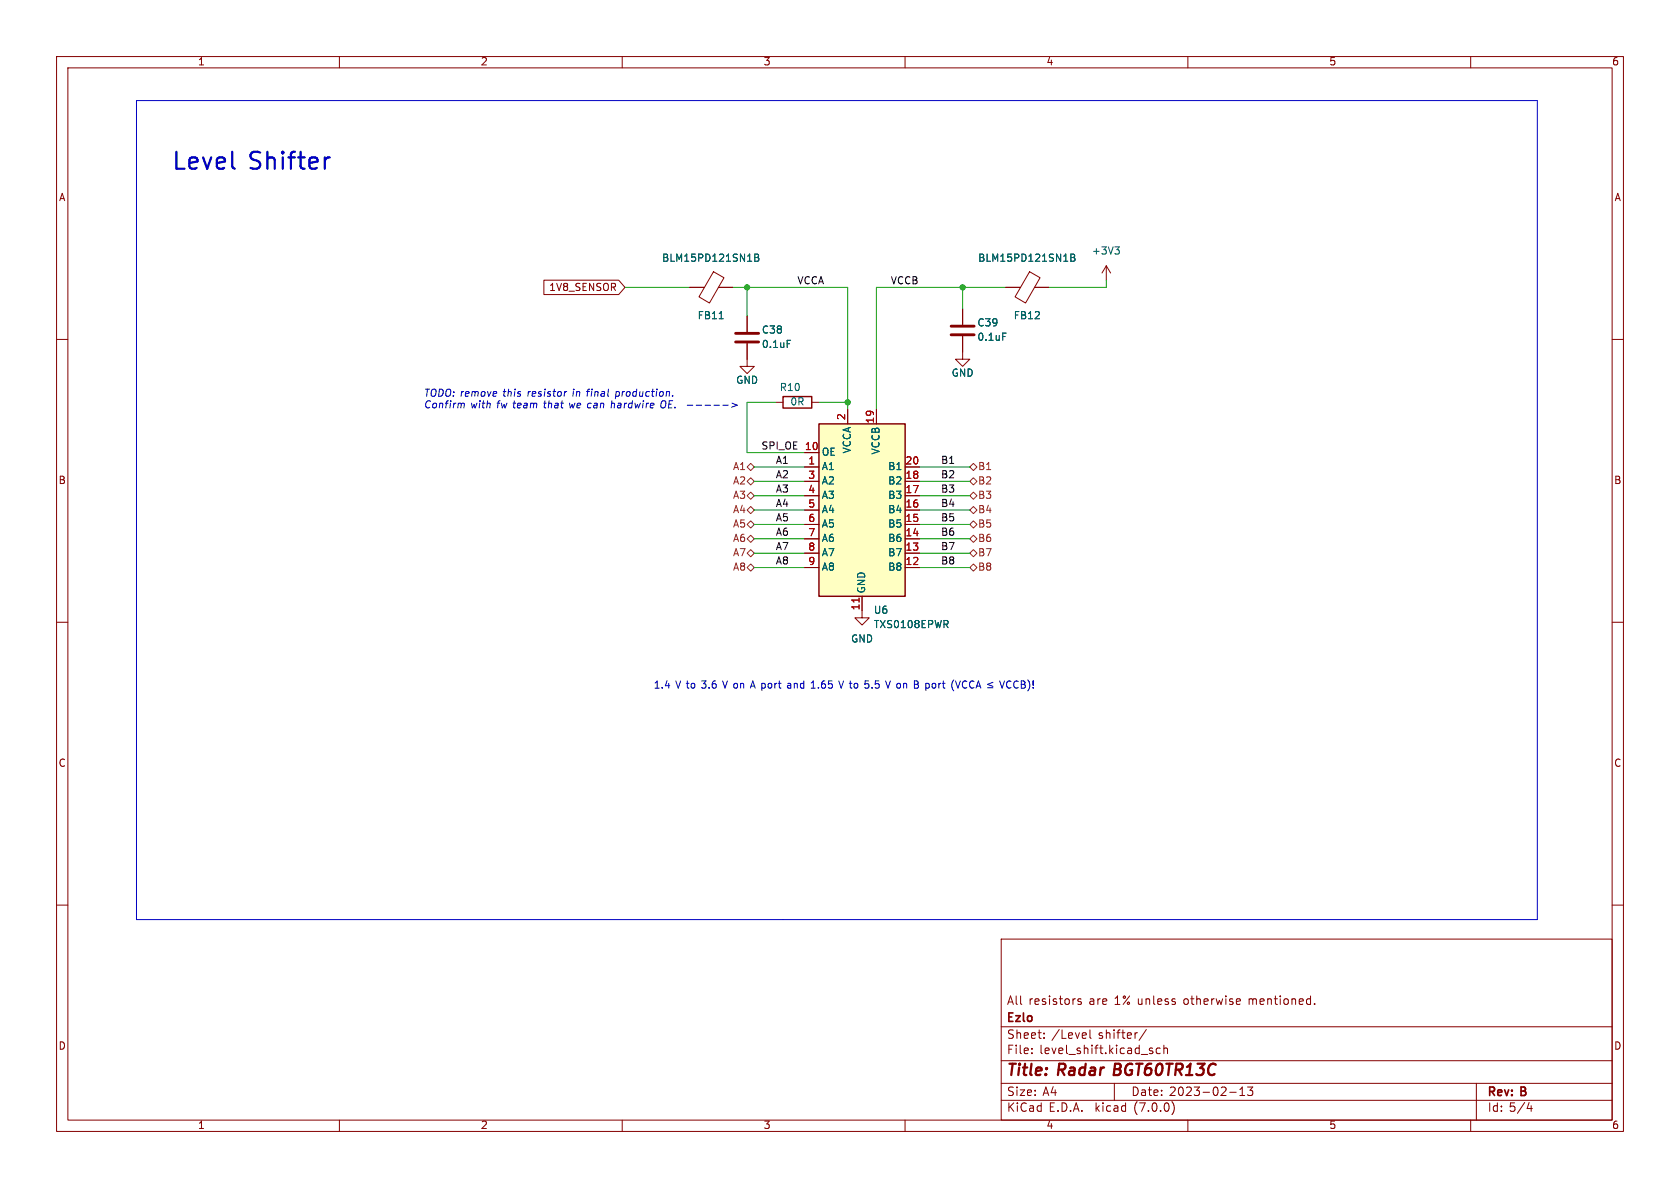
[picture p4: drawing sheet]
<svg xmlns="http://www.w3.org/2000/svg" width="297mm" height="210mm" viewBox="0 0 297 210" stroke-linecap="round" stroke-linejoin="round" font-family="sans-serif">
<g fill="none" stroke="#840000" stroke-width=".18">
<path d="M10 10h277v190h-277zM12 12h273v186h-273zM60 10v2M110 10v2M160 10v2M210 10v2M260 10v2M10 60h2M96.1 49.5h13.3l1.1 1.3-1.1 1.3h-13.3zM121.9 50.8h2.6M126.1 48l1.9 1.1-2.6 4.5-1.8-1.1zM127 50.8h2.5"/>
<path d="M132.1 55.9v2.8M170.2 59.4v4.1h1.2l-1.2 1.3-1.3-1.3h1.3M170.2 54.6v2.8M177.8 50.8h2.6M182 48l1.9 1.1-2.6 4.5-1.8-1.1zM182.9 50.8h2.5M195.6 47l-.8 1.3M195.6 47v2.5M195.6 47l.7 1.3M285 60h2M132.1 60.7v4.1h1.2l-1.2 1.2-1.3-1.2h1.3M137.2 71.1h1.2"/>
<path d="M143.5 71.1h1.3M149.9 72.4v2.5M154.9 72.4v2.5M142.2 82.6h2.6M142.2 80h2.6M142.2 97.8h2.6M142.2 95.3h2.6M142.2 92.7h2.6M142.2 90.2h2.6M142.2 87.6h2.6M142.2 85.1h2.6M160 82.6h2.6"/>
<path d="M160 97.8h2.6M160 95.3h2.6M160 92.7h2.6M160 90.2h2.6M160 87.6h2.6M160 85.1h2.6M10 110h2M142.2 100.3h2.6M152.4 105.4v3.8h1.3l-1.3 1.3-1.3-1.3h1.3M160 100.3h2.6M285 110h2M10 160h2"/>
<path d="M285 160h2M177 166h108v32h-108zM191.1 176.6h-.3l-.3 .2 .1 .2 .5 .1v.4h-.6M218.8 176.6h.4l.1 .3-.7 .2M219.2 177.5l-.4 .1M232.4 177.4v.2M60 198v2M110 198v2M160 198v2M177 194.5h108M177 191.5h108M177 187.5h108"/>
<path d="M177 181.5h108M182.4 186.1v.2M182.4 185.3v.2M184.6 183.4v.2M184.6 182.6v.2M192.7 182.1v1.2l.2 .3M197 191.5v3M202.7 182l-1.3 1.9M203.4 185.8h.4v.2l-.2 .3h-.3M203.4 185.3h.4M205.1 185.3h-.4l-.3 .2v.5l.1 .2h.6M205.8 185.4l.2-.1h.3l.1 1"/>
<path d="M205.8 184.8v1.5M207.2 194.8a1.74 1.74 0 0 1 0 2.2M210 198v2M217.4 193.1h1.1M219.2 193.7h.8M219.2 192.6l.4-.4v1.5M220.5 192.2h1l-.5 .5 .4 .2v.6l-.2 .2h-.4l-.3-.2M260 198v2M261 191.5v6.5M270 196h.9M270.7 195.5v1"/>
</g>
<path d="M130 58.9h4.1M168.1 59.2h4.1M168.1 57.7h4.1M130 60.5h4.1" fill="none" stroke="#840000" stroke-width=".51"/>
<path d="M127.2 56.3h.7M133.4 44.9h.5l.2 .3-.2 .3 .2 .1 .1 .3-.3 .3h-.5zM133.4 45.5h.5M177.3 58.9h.6M189.3 44.9h.4l.3 .3-.3 .3 .3 .1v.3l-.2 .3h-.5zM189.3 45.5h.4M197.1 43.6h.8l-.4 .5M197.6 44.1l.3 .3v.3l-.3 .2M139.2 60.2h.6" fill="none" stroke="#006464" stroke-width=".18"/>
<path d="M144.8 74.9h15.2v30.5h-15.2z" fill="#ffffc2" stroke="#ffffc2" stroke-width=".18"/>
<path d="M138.4 70.1h5.1v2h-5.1zM144.8 74.9h15.2v30.5h-15.2z" fill="none" stroke="#840000" stroke-width=".25"/>
<path d="M151.9 105.7v.7" fill="none" stroke="#a90000" stroke-width=".18"/>
<g fill="none" stroke="#725600" stroke-width=".18">
<path d="M132.1 95.3l.6-.7 .6 .7-.6 .6zM132.1 82.6l.6-.7 .6 .7-.6 .6zM132.1 85.1l.6-.6 .6 .6-.6 .6zM132.1 87.6l.6-.6 .6 .6-.6 .7zM132.1 92.7l.6-.6 .6 .6-.6 .6zM132.7 97.2l.6 .6-.6 .6-.6-.6zM132.7 89.5l.6 .7-.6 .6-.6-.6zM171.4 90.2l.7-.7 .6 .7-.6 .6zM171.4 95.3l.7-.7 .6 .7-.6 .6zM171.4 92.7l.7-.6 .6 .6-.6 .6zM171.4 82.6l.7-.7 .6 .7-.6 .6zM171.4 97.8l.7-.6 .6 .6-.6 .6z"/>
<path d="M171.4 85.1l.7-.6 .6 .6-.6 .6zM172.1 87l.6 .6-.6 .7-.7-.7zM132.1 100.3l.6-.6 .6 .6-.6 .7zM171.4 100.3l.7-.6 .6 .6-.6 .7z"/>
</g>
<g fill="none" stroke="#0000c2" stroke-width=".18">
<path d="M24.1 17.8h247.7v144.8h-247.7zM81.8 71.3l.3 .1-.1 .7M100.2 69.2l-.3 .1M108.2 70.8l-.2 1.3M116.9 71.3v.6l.2 .2h.2M118.9 69.9v.2M121.5 71.6h1M123.1 71.6h.9M124.6 71.6h1M126.2 71.6h1M127.8 71.6h1M129.4 71.3l.9 .3-1 .4"/>
<path d="M139.6 120.8l-.3 .1M139.7 121.2h-.3l-.2 .1 .1 .3h.4M143.4 121.6h.7M143.4 120.7l.4-.3v1.2M148.3 120.4l.4 1.2 .4-1.2M153 120.4h.6M153.4 120.9l.2 .2M153.6 121.4l-.2 .2M157.4 120.4l-.4 1.2M168.9 120.4l.4 1.2 .5-1.2"/>
</g>
<g fill="none" stroke="#009600" stroke-width=".18">
<path d="M110.5 50.8h11.4M129.5 50.8h20.4v21.6M132.1 50.8v5.1M170.2 50.8v3.8M177.8 50.8h-22.9v21.6M195.6 49.5v1.3h-10.2M137.2 71.1h-5.1v8.9h10.1M144.8 71.1h5.1M133.3 90.2h8.9M133.3 97.8h8.9M133.3 95.3h8.9M133.3 92.7h8.9"/>
<path d="M133.3 87.6h8.9M133.3 82.6h8.9M133.3 85.1h8.9M162.6 90.2h8.8M162.6 97.8h8.8M162.6 95.3h8.8M162.6 92.7h8.8M162.6 87.6h8.8M162.6 82.6h8.8M162.6 85.1h8.8M133.3 100.3h8.9M162.6 100.3h8.8"/>
</g>
<g fill="#009600" stroke="#009600" stroke-width=".18">
<circle cx="132.1" cy="50.8" r=".46"/>
<circle cx="170.2" cy="50.8" r=".46"/>
<circle cx="149.9" cy="71.1" r=".46"/>
</g>
<g font-size="4.2" fill="#0000c2">
<text x="30.5" y="30.5">Level</text>
<text x="44.1" y="30.5">Shifter</text>
</g>
<g font-size="2.8" fill="#840000">
<text x="178" y="190.8">Title:</text>
<text x="187.1" y="190.8">Radar</text>
<text x="197.6" y="190.8">BGT60TR13C</text>
</g>
<g font-size="2.1" fill="#840000">
<text x="178" y="177.9">All</text>
<text x="181.8" y="177.9">resistors</text>
<text x="192.5" y="177.9">are</text>
<text x="197.1" y="177.9">1% unless</text>
<text x="209.4" y="177.9">otherwise</text>
<text x="221" y="177.9">mentioned.</text>
<text x="178" y="183.9">Sheet:</text>
<text x="178" y="181.1">Ezlo</text>
<text x="185.9" y="183.9">/Level</text>
<text x="194.2" y="183.9">shifter/</text>
<text x="178" y="186.6">File:</text>
<text x="183.8" y="186.6">level_shift.kicad_sch</text>
<text x="178" y="196.8">KiCad</text>
<text x="178" y="194">Size:</text>
<text x="184.3" y="194">A4</text>
<text x="185.4" y="196.8">E.D.A.</text>
<text x="193.7" y="196.8">kicad</text>
<text x="200" y="194">Date:</text>
<text x="200.6" y="196.8">(7.0.0)</text>
<text x="206.7" y="194">2023-02-13</text>
<text x="263" y="194.2">Rev:</text>
<text x="263" y="196.8">Id: 5/4</text>
<text x="269" y="194.2">B</text>
</g>
<g font-size="1.8" fill="#840000">
<text x="35" y="11.8">1</text>
<text x="85" y="11.8">2</text>
<text x="135" y="11.8">3</text>
<text x="185" y="11.8">4</text>
<text x="235" y="11.8">5</text>
<text x="285" y="11.8">6</text>
<text x="10.4" y="35.8">A</text>
<text x="285.4" y="35.8">A</text>
<text x="97" y="51.7">1V8_SENSOR</text>
<text x="10.3" y="85.8">B</text>
<text x="285.3" y="85.8">B</text>
<text x="10.3" y="135.8">C</text>
<text x="285.3" y="135.8">C</text>
<text x="10.3" y="185.8">D</text>
<text x="285.3" y="185.8">D</text>
<text x="35" y="199.8">1</text>
<text x="85" y="199.8">2</text>
<text x="135" y="199.8">3</text>
<text x="185" y="199.8">4</text>
<text x="235" y="199.8">5</text>
<text x="285" y="199.8">6</text>
</g>
<g font-size="1.8" fill="#006464">
<text x="117" y="46.5">BLM15PD121SN1B</text>
<text x="172.9" y="46.5">BLM15PD121SN1B</text>
<text x="193" y="45.3">+3V3</text>
<text x="123.3" y="56.7">FB11</text>
<text x="134.6" y="59.2">C38</text>
<text x="172.7" y="58">C39</text>
<text x="179.2" y="56.7">FB12</text>
<text x="134.6" y="61.8">0.1uF</text>
<text x="172.7" y="60.5">0.1uF</text>
<text x="130.1" y="68.1">GND</text>
<text x="137.8" y="69.4">R10</text>
<text x="139.7" y="71.9">0R</text>
<text x="168.2" y="66.9">GND</text>
<text x="145.3" y="83.4">A1</text>
<text x="145.3" y="80.8">OE</text>
<text x="150.7" y="80.3" transform="rotate(-90 150.7 80.3)">VCCA</text>
<text x="155.8" y="80.5" transform="rotate(-90 155.8 80.5)">VCCB</text>
<text x="156.9" y="83.4">B1</text>
<text x="145.3" y="85.9">A2</text>
<text x="145.3" y="88.5">A3</text>
<text x="156.9" y="88.5">B3</text>
<text x="156.9" y="85.9">B2</text>
<text x="145.3" y="91">A4</text>
<text x="145.3" y="93.5">A5</text>
<text x="156.9" y="93.5">B5</text>
<text x="156.9" y="91">B4</text>
<text x="145.3" y="96.1">A6</text>
<text x="145.3" y="98.6">A7</text>
<text x="145.3" y="101.2">A8</text>
<text x="156.9" y="101.2">B8</text>
<text x="156.9" y="98.6">B7</text>
<text x="156.9" y="96.1">B6</text>
<text x="153.2" y="104.9" transform="rotate(-90 153.2 104.9)">GND</text>
<text x="150.4" y="113.9">GND</text>
<text x="154.4" y="108.8">U6</text>
<text x="154.4" y="111.3">TXS0108EPWR</text>
</g>
<g font-size="1.8" fill="#0f0f0f">
<text x="141" y="50.5">VCCA</text>
<text x="157.5" y="50.5">VCCB</text>
<text x="134.6" y="79.7">SPI_OE 10</text>
<text x="137.2" y="82.2">A1</text>
<text x="166.4" y="82.2">B1</text>
<text x="137.2" y="84.7">A2</text>
<text x="137.2" y="89.8">A4</text>
<text x="137.2" y="87.3">A3</text>
<text x="166.4" y="87.3">B3</text>
<text x="166.4" y="89.8">B4</text>
<text x="166.4" y="84.7">B2</text>
<text x="137.2" y="94.9">A6</text>
<text x="137.2" y="92.4">A5</text>
<text x="166.4" y="94.9">B6</text>
<text x="166.4" y="92.4">B5</text>
<text x="137.2" y="97.4">A7</text>
<text x="137.2" y="100">A8</text>
<text x="166.4" y="97.4">B7</text>
<text x="166.4" y="100">B8</text>
</g>
<g font-size="1.8" fill="#0000c2">
<text x="74.9" y="70.3">TODO: remove</text>
<text x="89" y="70.3">this</text>
<text x="93.4" y="70.3">resistor</text>
<text x="101.5" y="70.3">in final</text>
<text x="109.3" y="70.3">production.</text>
<text x="74.9" y="72.4">Confirm</text>
<text x="83.2" y="72.4">with</text>
<text x="87.9" y="72.4">fw team</text>
<text x="96.4" y="72.4">that</text>
<text x="101" y="72.4">we can</text>
<text x="108.6" y="72.4">hardwire</text>
<text x="117.5" y="72.4">OE.</text>
<text x="115.6" y="121.9">1.4</text>
<text x="119.5" y="121.9">V to</text>
<text x="124.2" y="121.9">3.6</text>
<text x="128.1" y="121.9">V on A port</text>
<text x="140" y="121.9">and</text>
<text x="144.3" y="121.9">1.65</text>
<text x="149.4" y="121.9">V to</text>
<text x="154.2" y="121.9">5.5</text>
<text x="158.1" y="121.9">V on B port</text>
<text x="170.1" y="121.9">(VCCA þÿ&quot;d</text>
<text x="179" y="121.9">VCCB)!</text>
</g>
<g font-size="1.8" fill="#a90000">
<text x="149.6" y="74.3" transform="rotate(-90 149.6 74.3)">2</text>
<text x="154.7" y="74.9" transform="rotate(-90 154.7 74.9)">19</text>
<text x="142.2" y="79.8">10</text>
<text x="142.8" y="82.3">1</text>
<text x="160" y="82.3">20</text>
<text x="142.8" y="84.8">3</text>
<text x="142.8" y="87.4">4</text>
<text x="142.8" y="89.9">5</text>
<text x="160" y="89.9">16</text>
<text x="160" y="87.4">17</text>
<text x="160" y="84.8">18</text>
<text x="142.8" y="92.5">6</text>
<text x="142.8" y="95">7</text>
<text x="160" y="95">14</text>
<text x="160" y="92.5">15</text>
<text x="142.8" y="97.5">8</text>
<text x="142.8" y="100.1">9</text>
<text x="160" y="100.1">12</text>
<text x="160" y="97.5">13</text>
<text x="152.1" y="108" transform="rotate(-90 152.1 108)">11</text>
</g>
<g font-size="1.8" fill="#725600">
<text x="129.5" y="83.4">A1</text>
<text x="172.9" y="83.4">B1</text>
<text x="129.5" y="85.9">A2</text>
<text x="129.5" y="88.5">A3</text>
<text x="172.9" y="88.5">B3</text>
<text x="172.9" y="85.9">B2</text>
<text x="129.5" y="91">A4</text>
<text x="129.5" y="93.5">A5</text>
<text x="172.9" y="91">B4</text>
<text x="172.9" y="93.5">B5</text>
<text x="129.5" y="101.2">A8</text>
<text x="129.5" y="98.6">A7</text>
<text x="129.5" y="96.1">A6</text>
<text x="172.9" y="96.1">B6</text>
<text x="172.9" y="98.6">B7</text>
<text x="172.9" y="101.2">B8</text>
</g>
</svg>
